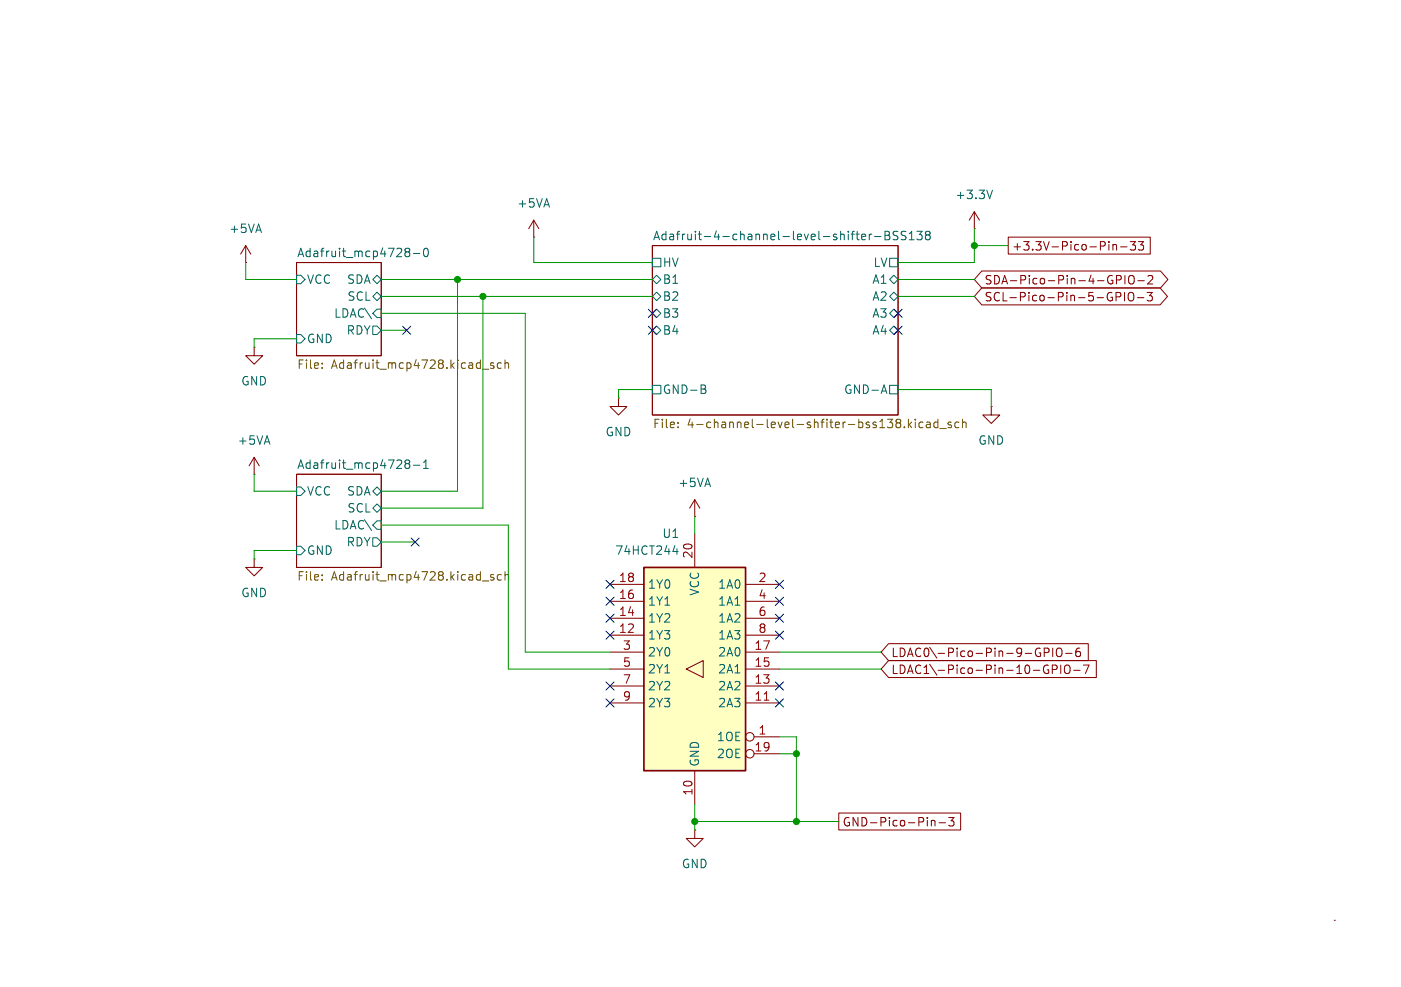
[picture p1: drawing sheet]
<svg xmlns="http://www.w3.org/2000/svg" width="210mm" height="148mm" viewBox="0 0 210 148" stroke-linecap="round" stroke-linejoin="round" font-family="sans-serif">
<g fill="none" stroke="#840000" stroke-width=".15">
<path d="M36.8 39.4h.1M36.8 36.8l-.7 1.3M36.8 36.8v2.6M36.8 36.8l.8 1.3M44.4 39.4h12.7v13.9h-12.7zM80 35.6h.1M80 33l-.8 1.3M80 33v2.6M80 33l.8 1.3M97.8 36.8h36.8v25.4h-36.8zM146 34.3h.1M146 31.8l-.7 1.2"/>
<path d="M146 31.8v2.5M146 31.8l.8 1.2M38.1 52.1v1.2h1.3l-1.3 1.3-1.3-1.3h1.3M38.1 52.1h.1M92.7 59.7v1.3h1.3l-1.3 1.2-1.3-1.2h1.3M92.7 59.7h.1M38.1 71.1h.1M38.1 68.6l-.8 1.3M38.1 68.6v2.5M38.1 68.6l.8 1.3M44.4 71.1h12.7v14h-12.7zM104.1 77.5h.1"/>
<path d="M104.1 74.9l-.7 1.3M104.1 74.9v2.6M104.1 74.9l.8 1.3M148.6 61v1.2h1.3l-1.3 1.3-1.3-1.3h1.3M148.6 61h.1M38.1 83.8v1.3h1.3l-1.3 1.3-1.3-1.3h1.3M38.1 83.8h.1M104.1 124.5v1.2h1.3l-1.3 1.3-1.2-1.3h1.2M104.1 124.5h.1M200 138h.1"/>
</g>
<g fill="none" stroke="#006464" stroke-width=".15">
<path d="M60.8 37.7l.1 .1M60.8 37.3l.4-.1 .2 .1v.2l-.2 .3M60.9 37.8h.3M60.9 37.8h-.1M61.2 37.8l.2 .2v.4l-.2 .1-.4-.1M62 38h.9M63.7 37.3l.1-.1a.69 .69 0 0 1 .5 .6 .69 .69 0 0 1-.3 .6l-.1 .1a.69 .69 0 0 1-.5-.5 .69 .69 0 0 1 .3-.7zM97.8 38.7h1.3v1.3h-1.3zM129.3 35.1l.4 .1 .1 .2-.6 .1M129.7 35.9l-.4 .1M130.3 35.1v.9M130.7 35.1l-.3 .1-.1 .2"/>
<path d="M131.1 35.5h1M132.7 34.7h.4l.2 .1v.2l-.2 .3a.34 .34 0 0 1 .3 .3 .34 .34 0 0 1-.3 .4h-.4zM132.7 35.3h.4M133.3 38.7h1.3v1.3h-1.3zM134.6 34.7h-.5l-.2 .1v.4l.6 .2 .1 .3-.2 .3-.5-.1M135.8 34.7h-.5l-.2 .2 .1 .3 .5 .3v.3l-.1 .2-.5-.1M136.3 36h.7M136.3 35l.4-.3v1.3M137.4 34.7h.8l-.4 .5 .4 .1v.5l-.2 .2h-.4l-.2-.2M139 35.2l-.3 .3 .1 .3 .2 .2 .3-.1 .1-.2v-.2l-.2-.3M139 35.2l-.3-.2 .3-.3h.2l.2 .2-.2 .3M139 35.2h.2"/>
<path d="M148.8 28.5l-.5 1.3M44.4 41.3h.7l.6 .6-.6 .6h-.7zM44.4 50.2h.7l.6 .6-.6 .6h-.7zM55.9 41.9l.6-.6 .6 .6-.6 .6zM55.9 44.5l.6-.7 .6 .7-.6 .6zM55.9 48.9h.6l.6 .6-.6 .7h-.6zM56.5 46.4h.6v1.2h-.6l-.6-.6zM97.8 44.5l.6-.7 .7 .7-.7 .6zM97.8 41.9l.6-.6 .7 .6-.7 .6zM97.8 49.5l.6-.6 .7 .6-.7 .7zM97.8 47l.6-.6 .7 .6-.7 .6zM97.8 57.8h1.3v1.3h-1.3z"/>
<path d="M105.1 57.7h.4l.2 .2 .1 .2-.3 .2M105.1 58.3h.4M105.5 58.3a.34 .34 0 0 1 .3 .3 .34 .34 0 0 1-.2 .4h-.5M132.2 58.6h.6M132.5 57.7l.4 1.3M133.3 41.9l.7-.6 .6 .6-.6 .6zM133.3 44.5l.7-.7 .6 .7-.6 .6zM133.3 49.5l.7-.6 .6 .6-.6 .7zM133.3 57.8h1.3v1.3h-1.3zM134 46.4l.6 .6-.6 .6-.7-.6zM44.4 73h.7l.6 .7-.6 .6h-.7zM55.9 73.7l.6-.7 .6 .7-.6 .6z"/>
<path d="M56.5 75.6l.6 .6-.6 .6-.6-.6zM56.5 78.1h.6v1.3h-.6l-.6-.7zM60.9 69.5l-.2-.2 .2-.3h.3l.2 .2-.2 .3M60.9 69.5l-.2 .3 .1 .3 .1 .1h.4l.1-.2v-.4l-.2-.1M60.9 69.5h.3M62 69.8h.9M63.5 70.2h.7M63.5 69.3l.3-.3v1.2M44.4 81.9h.7l.6 .7-.6 .6h-.7zM55.9 80.6h.6l.6 .7-.6 .6h-.6z"/>
</g>
<g fill="none" stroke="#725600" stroke-width=".15">
<path d="M48.3 55.1v.1M48.3 54.5v.1M72.3 55.4h1M74 54.5l-.3-.1-.2 .2 .1 .2 .4 .1v.3h-.5M75.2 54.5l-.4-.1-.3 .2v.4l.2 .2h.5M75.7 54.5l.2-.1 .3 .1v.7M75.7 54v1.2M101.6 64v.1M101.6 63.4v.1M135.6 64v.1M136.2 62.9v1.2M136.3 63.7l.4 .4"/>
<path d="M136.7 63.3l-.5 .5M137.2 62.9v.1M137.2 63.3v.8M138.3 63.4l-.3-.1-.3 .2v.4l.2 .2h.4M138.9 63.4h.5v.7M139.4 63.6l-.4 .1a.25 .25 0 0 0-.2 .2 .25 .25 0 0 0 .2 .2h.4M140.6 63.4l-.4-.1-.2 .2v.4l.1 .2h.5M140.6 62.9v1.2M140.9 64.3h1M142.6 63.4l-.3-.1-.2 .2 .1 .2 .4 .1v.3h-.5M143.7 63.4l-.3-.1-.3 .2v.4l.1 .2h.5M144.3 63.4l.2-.1 .3 .1v.7"/>
<path d="M144.3 62.9v1.2M48.3 86.2v.1M48.3 86.9v.1M72.3 87.1h1M74 86.2h-.3l-.2 .1 .1 .2 .4 .1v.3h-.5M75.2 86.2h-.4l-.3 .2v.4l.2 .1h.5M75.7 85.7v1.3M75.7 86.3l.2-.1h.3v.8"/>
</g>
<path d="M96.5 85.1h15.3v30.5h-15.3z" fill="#ffffc2"/>
<g fill="none" stroke="#840000" stroke-width=".15">
<path d="M151.1 35.6h21.3v2.5h-21.3zM166.8 36.7v.8M166.8 36.8l.2-.1h.3l.1 .8M168 37h.9M169.4 36.2h.8l-.4 .5 .4 .1v.6l-.2 .1h-.4l-.2-.1M170.6 36.2h.8l-.4 .5 .4 .1v.6l-.2 .1h-.4l-.2-.1M147.2 40.6h26.8l1.1 1.3-1.1 1.3h-26.8l-1.2-1.3zM147.2 43.2h26.7l1.1 1.3-1.1 1.2h-26.7l-1.2-1.2zM167.3 44.5h.6l.1-.2v-.3l-.2-.1h-.5v1.2M167.4 42l.6-.1 .1-.2-.1-.3-.2-.1h-.4v1.3M168.6 43.9v1.2M168.6 41.3v1.3"/>
<path d="M169.3 43.9a.42 .42 0 0 1 .4 0 .42 .42 0 0 1 .3 .4v.4a.42 .42 0 0 1-.5 .4 .42 .42 0 0 1-.4-.4v-.4zM169.4 41.4a.42 .42 0 0 1 .4-.1 .42 .42 0 0 1 .2 .4v.5a.42 .42 0 0 1-.4 .4 .42 .42 0 0 1-.4-.4v-.5zM170.5 44.6h1M170.6 42.1h.9M172 43.9h.7l-.4 .4 .4 .2v.5l-.2 .1h-.4l-.1-.1M172.1 41.4l.5-.1 .1 .1 .1 .3-.8 .9h.8M91.4 95.3h5.1M91.4 92.7h5.1M91.4 90.2h5.1M91.4 97.8h5.1M91.4 87.6h5.1M104.1 80v5.1"/>
<path d="M111.8 95.3h5M111.8 92.7h5M111.8 90.2h5M111.8 97.8h5M111.8 87.6h5M133.2 99.1h31.1v2.5h-31.1l-1.1-1.3zM133.2 96.5h29.9v2.6h-29.9l-1.1-1.3zM155.4 97.3h.5M155.7 97.9h.3v.4l-.3 .2-.3-.1M156.5 97.9l.6-.1 .2-.2-.1-.3-.2-.1h-.5v1.3M157.1 99.8a.46 .46 0 0 0-.6 .1M157.8 97.2v1.3"/>
<path d="M158.5 97.3a.42 .42 0 0 1 .5-.1 .42 .42 0 0 1 .2 .4v.4a.42 .42 0 0 1-.4 .5 .42 .42 0 0 1-.5-.5v-.4zM159 99.7v1.3M159.7 99.8a.42 .42 0 0 1 .5 0 .42 .42 0 0 1 .2 .4v.4a.42 .42 0 0 1-.4 .4 .42 .42 0 0 1-.4-.4v-.4zM159.7 98h1M161.9 97.2a.5 .5 0 0 0-.7 .5v.5l.2 .2 .3 .1 .2-.2 .1-.4-.1-.2h-.4l-.3 .2M162.4 99.7h.8l-.5 1.3M91.4 105.4h5.1M91.4 102.9h5.1M91.4 100.3h5.1M102.9 100.3l2.5-1.2v2.5zM104.1 115.6v5.1M111.8 105.4h5"/>
<path d="M111.8 102.9h5M111.8 100.3h5M113 110.5h3.8M113 113h3.8M157 100.5h.2l-.1 .4a.46 .46 0 0 1-.6-.1M157.7 100.4l.6-.1 .2-.1-.1-.3-.2-.2h-.5v1.3M160.9 100.5h1M125.7 121.9h18.3v2.6h-18.3zM139.6 123v.9M139.6 123.1l.2-.1 .3 .1 .1 .8M140.8 123.4h.9M142.2 122.6h.8l-.4 .5 .3 .1v.5l-.1 .2h-.4l-.2-.2"/>
<circle cx="112.4" cy="113" r=".63"/>
<circle cx="112.4" cy="110.5" r=".63"/>
</g>
<path d="M96.5 85.1h15.3v30.5h-15.3z" fill="none" stroke="#840000" stroke-width=".25"/>
<path d="M114.5 105h.8" fill="none" stroke="#a90000" stroke-width=".15"/>
<path d="M100.9 82.7h.8M101.5 82.3v.8" fill="none" stroke="#006464" stroke-width=".15"/>
<g fill="none" stroke="#009600" stroke-width=".15">
<path d="M36.8 39.4v2.5h7.6M80 35.6v3.8h17.8M146 34.3v5.1h-11.4M146 36.8h5.1M44.4 50.8h-6.3v1.3M57.1 47h21.6v50.8h12.7M57.1 41.9h40.7M57.1 44.5h40.7M57.1 49.5h3.9M68.6 41.9v31.8h-11.5M72.4 44.5v31.7h-15.3M97.8 58.4h-5.1v1.3"/>
<path d="M134.6 41.9h11.4M134.6 44.5h11.4M134.6 58.4h14v2.6M38.1 71.1v2.6h6.3M57.1 78.7h19.1v21.6h15.2M104.1 77.5v2.5M44.4 82.6h-6.3v1.2M57.1 81.3h5.1M116.8 97.8h15.3M116.8 100.3h15.3M116.8 113h2.6M116.8 110.5h2.6v12.7"/>
<path d="M104.1 120.7v3.8M104.1 123.2h21.6"/>
</g>
<g fill="none" stroke="#000084" stroke-width=".15">
<path d="M60.4 48.9l1.2 1.2M61.6 48.9l-1.2 1.2M97.2 46.4l1.2 1.2M97.2 48.9l1.2 1.2M98.4 46.4l-1.2 1.2M98.4 48.9l-1.2 1.2M134 48.9l1.2 1.2M134 46.4l1.2 1.2M135.2 46.4l-1.2 1.2M135.2 48.9l-1.2 1.2M61.6 80.7l1.2 1.2M62.8 80.7l-1.2 1.2"/>
<path d="M90.8 89.6l1.2 1.2M90.8 94.6l1.2 1.3M90.8 92.1l1.2 1.2M90.8 87l1.2 1.2M92 89.6l-1.2 1.2M92 94.6l-1.2 1.3M92 92.1l-1.2 1.2M92 87l-1.2 1.2M116.2 87l1.2 1.2M116.2 92.1l1.2 1.2M116.2 89.6l1.2 1.2M116.2 94.6l1.2 1.3"/>
<path d="M117.4 87l-1.2 1.2M117.4 92.1l-1.2 1.2M117.4 89.6l-1.2 1.2M117.4 94.6l-1.2 1.3M90.8 102.3l1.2 1.2M90.8 104.8l1.2 1.2M92 102.3l-1.2 1.2M92 104.8l-1.2 1.2M116.2 102.3l1.2 1.2M116.2 104.8l1.2 1.2M117.4 102.3l-1.2 1.2M117.4 104.8l-1.2 1.2"/>
</g>
<g fill="#009600" stroke="#009600" stroke-width=".15">
<circle cx="72.4" cy="44.5" r=".46"/>
<circle cx="68.6" cy="41.9" r=".46"/>
<circle cx="146" cy="36.8" r=".46"/>
<circle cx="119.4" cy="113" r=".46"/>
<circle cx="104.1" cy="123.2" r=".46"/>
<circle cx="119.4" cy="123.2" r=".46"/>
</g>
<g font-size="1.8" fill="#006464">
<text x="34.2" y="35.2">+5VA</text>
<text x="77.4" y="31.3">+5VA</text>
<text x="143.1" y="30.1">+3.3V</text>
<text x="44.4" y="38.7">Adafruit_mcp4728-0</text>
<text x="97.8" y="36.1">Adafruit-4-channel-level-shifter-BSS138</text>
<text x="99.3" y="40.2">HV</text>
<text x="130.8" y="40.2">LV</text>
<text x="45.9" y="42.8">VCC</text>
<text x="50" y="47.9">LDAC\</text>
<text x="51.9" y="42.8">SDA</text>
<text x="52" y="45.3">SCL</text>
<text x="99.3" y="45.3">B2</text>
<text x="99.3" y="42.8">B1</text>
<text x="99.3" y="47.9">B3</text>
<text x="130.7" y="42.8">A1</text>
<text x="130.7" y="45.3">A2</text>
<text x="130.7" y="47.9">A3</text>
<text x="45.9" y="51.7">GND</text>
<text x="51.9" y="50.4">RDY</text>
<text x="99.3" y="50.4">B4</text>
<text x="130.7" y="50.4">A4</text>
<text x="36.1" y="58">GND</text>
<text x="99.3" y="59.3">GND-B</text>
<text x="126.4" y="59.3">GND-A</text>
<text x="90.7" y="65.6">GND</text>
<text x="35.5" y="66.9">+5VA</text>
<text x="44.4" y="70.4">Adafruit_mcp4728-1</text>
<text x="146.6" y="66.9">GND</text>
<text x="45.9" y="74.5">VCC</text>
<text x="51.9" y="74.5">SDA</text>
<text x="52" y="77.1">SCL</text>
<text x="101.6" y="73.3">+5VA</text>
<text x="45.9" y="83.4">GND</text>
<text x="50" y="79.6">LDAC\</text>
<text x="51.9" y="82.1">RDY</text>
<text x="92.1" y="83.4">74HCT244</text>
<text x="99.2" y="80.9">U1</text>
<text x="36.1" y="89.8">GND</text>
<text x="97" y="88.5">1Y0</text>
<text x="105" y="89.4" transform="rotate(-90 105 89.4)">VCC</text>
<text x="107.5" y="88.5">1A0</text>
<text x="97" y="93.6">1Y2</text>
<text x="97" y="91">1Y1</text>
<text x="107.5" y="91">1A1</text>
<text x="107.5" y="93.6">1A2</text>
<text x="97" y="96.1">1Y3</text>
<text x="97" y="98.7">2Y0</text>
<text x="97" y="101.2">2Y1</text>
<text x="107.5" y="101.2">2A1</text>
<text x="107.5" y="98.7">2A0</text>
<text x="107.5" y="96.1">1A3</text>
<text x="97" y="103.7">2Y2</text>
<text x="97" y="106.3">2Y3</text>
<text x="107.5" y="106.3">2A3</text>
<text x="107.5" y="103.7">2A2</text>
<text x="107.4" y="111.4">1OE</text>
<text x="107.4" y="113.9">2OE</text>
<text x="105" y="115.1" transform="rotate(-90 105 115.1)">GND</text>
<text x="102.1" y="130.4">GND</text>
</g>
<g font-size="1.8" fill="#840000">
<text x="151.6" y="37.8">+3.3V-Pico-Pin-33</text>
<text x="147.5" y="42.9">SDA-Pico-Pin-4-GPIO-2</text>
<text x="147.5" y="45.4">SCL-Pico-Pin-5-GPIO-3</text>
<text x="133.5" y="101.3">LDAC1\-Pico-Pin-10-GPIO-7</text>
<text x="133.5" y="98.7">LDAC0\-Pico-Pin-9-GPIO-6</text>
<text x="126.2" y="124.1">GND-Pico-Pin-3</text>
</g>
<g font-size="1.8" fill="#725600">
<text x="44.4" y="55.7">File:</text>
<text x="49.7" y="55.7">Adafruit_mcp4728.kicad_sch</text>
<text x="97.8" y="64.5">File:</text>
<text x="103" y="64.5">4-channel-level-shfiter-bss138.kicad_sch</text>
<text x="44.4" y="87.4">File:</text>
<text x="49.7" y="87.4">Adafruit_mcp4728.kicad_sch</text>
</g>
<g font-size="1.8" fill="#a90000">
<text x="103.9" y="83.9" transform="rotate(-90 103.9 83.9)">20</text>
<text x="92.7" y="89.9">16</text>
<text x="92.7" y="87.4">18</text>
<text x="113.6" y="87.4">2</text>
<text x="113.6" y="89.9">4</text>
<text x="92.7" y="95">12</text>
<text x="92.7" y="92.5">14</text>
<text x="113.6" y="92.5">6</text>
<text x="113.6" y="95">8</text>
<text x="93.3" y="97.5">3</text>
<text x="93.3" y="100.1">5</text>
<text x="113" y="100.1">15</text>
<text x="113" y="97.5">17</text>
<text x="93.3" y="102.6">7</text>
<text x="93.3" y="105.2">9</text>
<text x="113" y="105.2">11</text>
<text x="113" y="102.6">13</text>
<text x="113" y="112.8">19</text>
<text x="113.6" y="110.2">1</text>
<text x="103.9" y="119.4" transform="rotate(-90 103.9 119.4)">10</text>
</g>
</svg>
